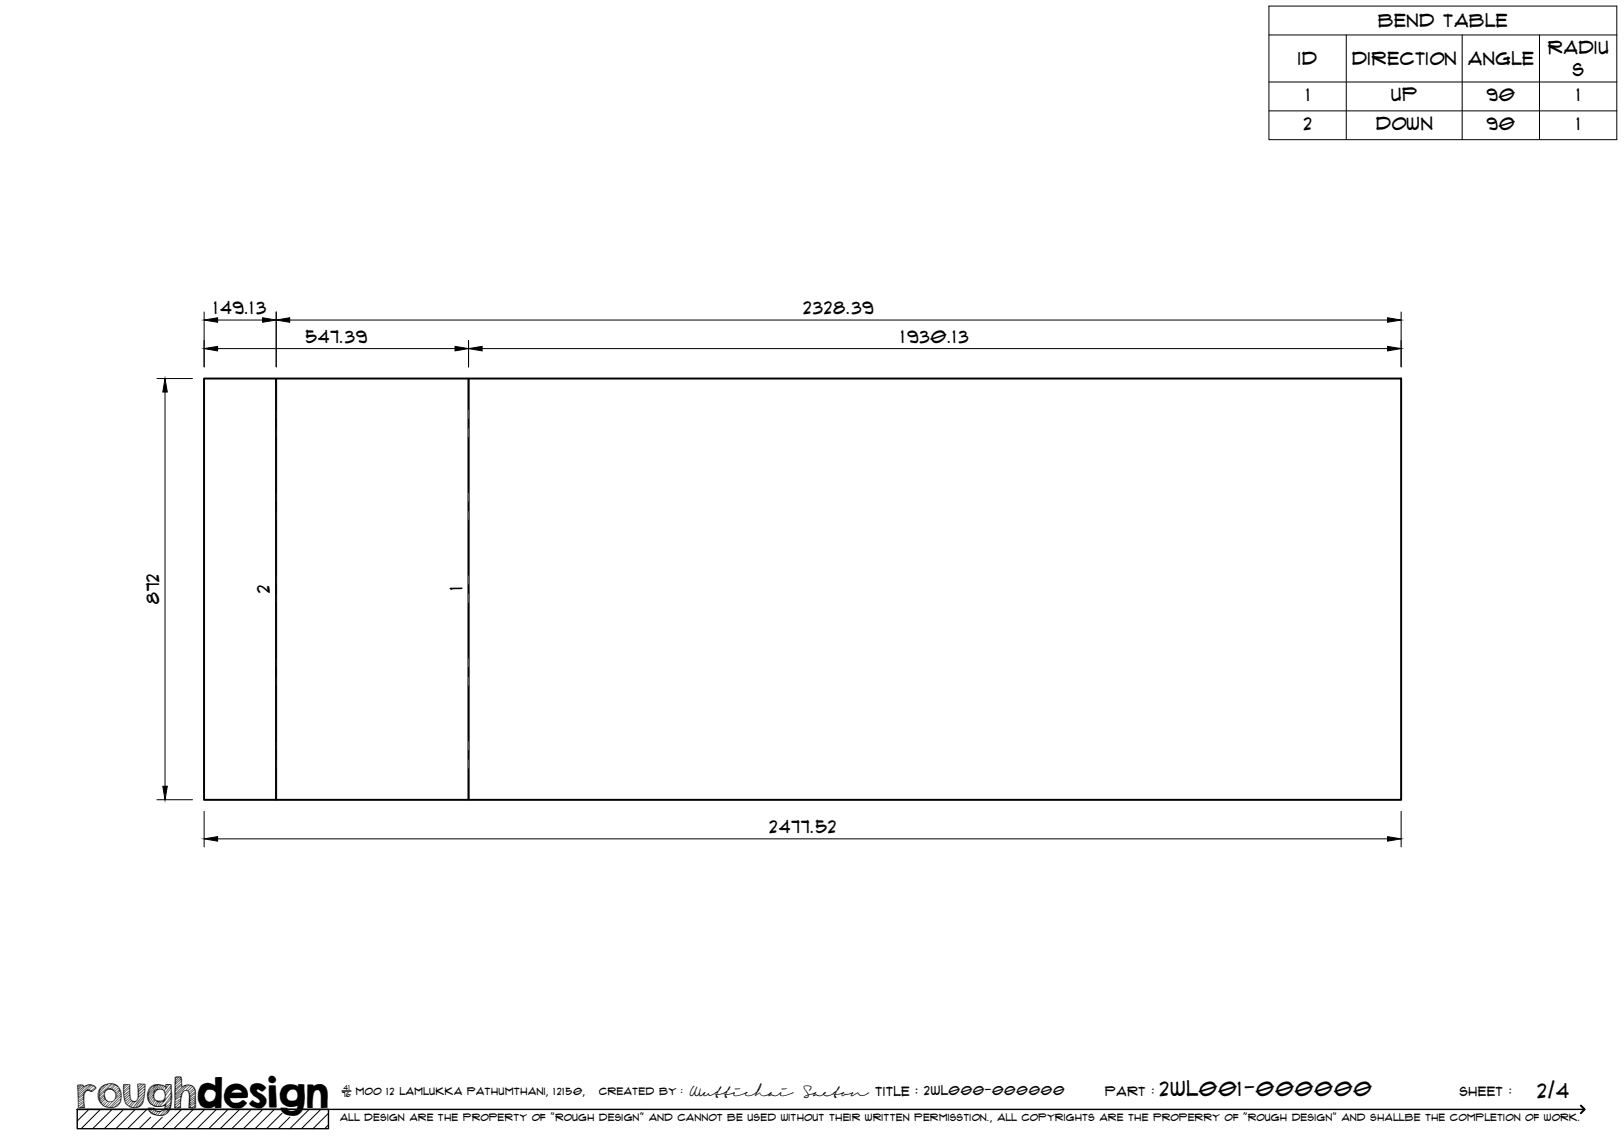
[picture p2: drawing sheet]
<svg xmlns="http://www.w3.org/2000/svg" width="420mm" height="297mm" viewBox="0 0 420 297" stroke-linecap="round" stroke-linejoin="round" font-family="sans-serif">
<!-- layer: Visible -->
<path d="M52.8 97.9h309.7v109.1h-309.7z" fill="none" stroke="#000" stroke-width=".51"/>
<!-- layer: Bend Center -->
<g fill="none" stroke="#000" stroke-width=".26">
<path d="M71.4 97.9v8.1M121.2 97.9v8.1M71.4 108.4v2.4M71.4 113.2v14.3M121.2 108.4v2.4M121.2 113.2v14.3M71.4 129.8v2.4M71.4 134.6v14.3M121.2 129.8v2.4M121.2 134.6v14.3M71.4 151.3v2.3M71.4 156v14.3"/>
<path d="M121.2 151.3v2.3M121.2 156v14.3M71.4 172.7v2.4M71.4 177.4v14.3M121.2 172.7v2.4M121.2 177.4v14.3M71.4 194.1v2.4M71.4 198.9v8.1M121.2 194.1v2.4M121.2 198.9v8.1"/>
</g>
<!-- layer: Visible Narrow -->
<path d="M71.3 97.9v109.1M71.6 97.9v109.1M121.1 97.9v109.1M121.4 97.9v109.1" fill="none" stroke="#000" stroke-width=".26"/>
<!-- layer: TitleBlock -->
<path d="M20 287h65v5h-65zM20 287h390M88.5 282.3h2.3" fill="none" stroke="#000" stroke-width=".36"/>
<path d="M409 286.1l1 .9-1 1" fill="none" stroke="#000" stroke-width=".51"/>
<g fill="none" stroke="#000" stroke-width=".26">
<path d="M23 287l-3 3.1M26 287l-5 5M29 287l-5 5M32 287l-5 5M35 287l-5 5M38 287l-5 5M39 289.1l-3 2.9M42 289.1l-3 2.9M47 287l-5 5M50 287l-5 5M53 287l-5 5M56 287l-5 5"/>
<path d="M59 287l-5 5M62 287l-5 5M65 287l-5 5M68 287l-5 5M71 287l-5 5M73 288l-4 4M75 289.1l-3 2.9M80 287l-5 5M83 287l-5 5M85 288l-4 4M85 291l-1 1"/>
</g>
<!-- layer: Bend Tables -->
<path d="M328.3 1.6h90v34.5h-90zM328.3 9h90M348.3 9v27.1M378.3 9v27.1M398.3 9v27.1M328.3 21.2h90M328.3 28.7h90" fill="none" stroke="#000" stroke-width=".26"/>
<!-- layer: FD_Dimensions -->
<g fill="none" stroke="#000" stroke-width=".26">
<path d="M40.6 97.9h9.2M52.8 80.7v14.2M56.3 90.2h61.4M56.3 82.8h11.6M71.5 80.7v14.2M75 82.8h284M121.2 88.1v6.8M124.7 90.2h234.3M362.5 80.7v14.2M42.7 101.4v102M40.6 206.9h9.2M52.8 209.9v9.2"/>
<path d="M56.3 217.1h302.7M362.5 209.9v9.2"/>
</g>
<path d="M52.8 90.2l3.5-.6v1.2zM52.8 82.8l3.5-.6v1.2zM67.9 82.2l3.6 .6-3.6 .6zM71.5 82.8l3.5-.6v1.2zM117.7 89.6l3.5 .6-3.5 .6zM121.2 90.2l3.5-.6v1.2zM359 89.6l3.5 .6-3.5 .6zM359 82.2l3.5 .6-3.5 .6zM42.7 97.9l.6 3.5h-1.2zM42.1 203.4h1.2l-.6 3.5zM52.8 217.1l3.5-.6v1.1zM359 216.5l3.5 .6-3.5 .5z" fill="#000" stroke="#000" stroke-width=".26"/>
<text font-size="9.7" x="19.9" y="286.8">roughdesign</text>
<g font-size="5.3">
<text x="300.1" y="283.6">2WL001-000000</text>
<text x="397.8" y="284">2/4</text>
</g>
<g font-size="4.6">
<text x="356.6" y="7">Bend Table</text>
<text x="335.9" y="16.9">ID</text>
<text x="349.8" y="16.8">Direction</text>
<text x="379.8" y="16.9">Angle</text>
<text x="400.5" y="13.9">Radiu</text>
<text x="406.9" y="19.8">s</text>
<text x="338" y="26.1">1</text>
<text x="360" y="26.2">Up</text>
<text x="384.6" y="26.1">90</text>
<text x="408" y="26.1">1</text>
<text x="337.3" y="33.6">2</text>
<text x="356" y="33.6">Down</text>
<text x="384.6" y="33.6">90</text>
<text x="408" y="33.6">1</text>
<text x="55.4" y="81.3">149.13</text>
<text x="207.9" y="81.3">2328.39</text>
<text x="79.1" y="88.7">547.39</text>
<text x="233.2" y="88.7">1930.13</text>
<text x="69.8" y="153.4" transform="rotate(-90 69.8 153.4)">2</text>
<text x="119.7" y="152.8" transform="rotate(-90 119.7 152.8)">1</text>
<text x="41.2" y="156.4" transform="rotate(-90 41.2 156.4)">872</text>
<text x="199.1" y="215.6">2477.52</text>
</g>
<g font-size="3.4">
<text x="178.3" y="283.5">Wuttichai</text>
<text x="208.1" y="283.5">Saeton title : 2WL000-000000</text>
</g>
<g font-size="3.3">
<text x="286" y="283.5">Part :</text>
<text x="377.7" y="283.5">sheet :</text>
</g>
<g font-size="2.7">
<text x="92.1" y="283.3">moo 12 Lamlukka pathumthani, 12150,</text>
<text x="155" y="283.3">created by :</text>
</g>
<text font-size="2.6" x="88" y="290.1">all design are the property of &quot;rough design&quot; and cannot be used without their written permisstion., all copyrights are the properry of &quot;rough design&quot; and shallbe the completion of work.</text>
<g font-size="1.9">
<text x="88.5" y="283.9">76</text>
<text x="88.9" y="282.1">41</text>
</g>
</svg>
